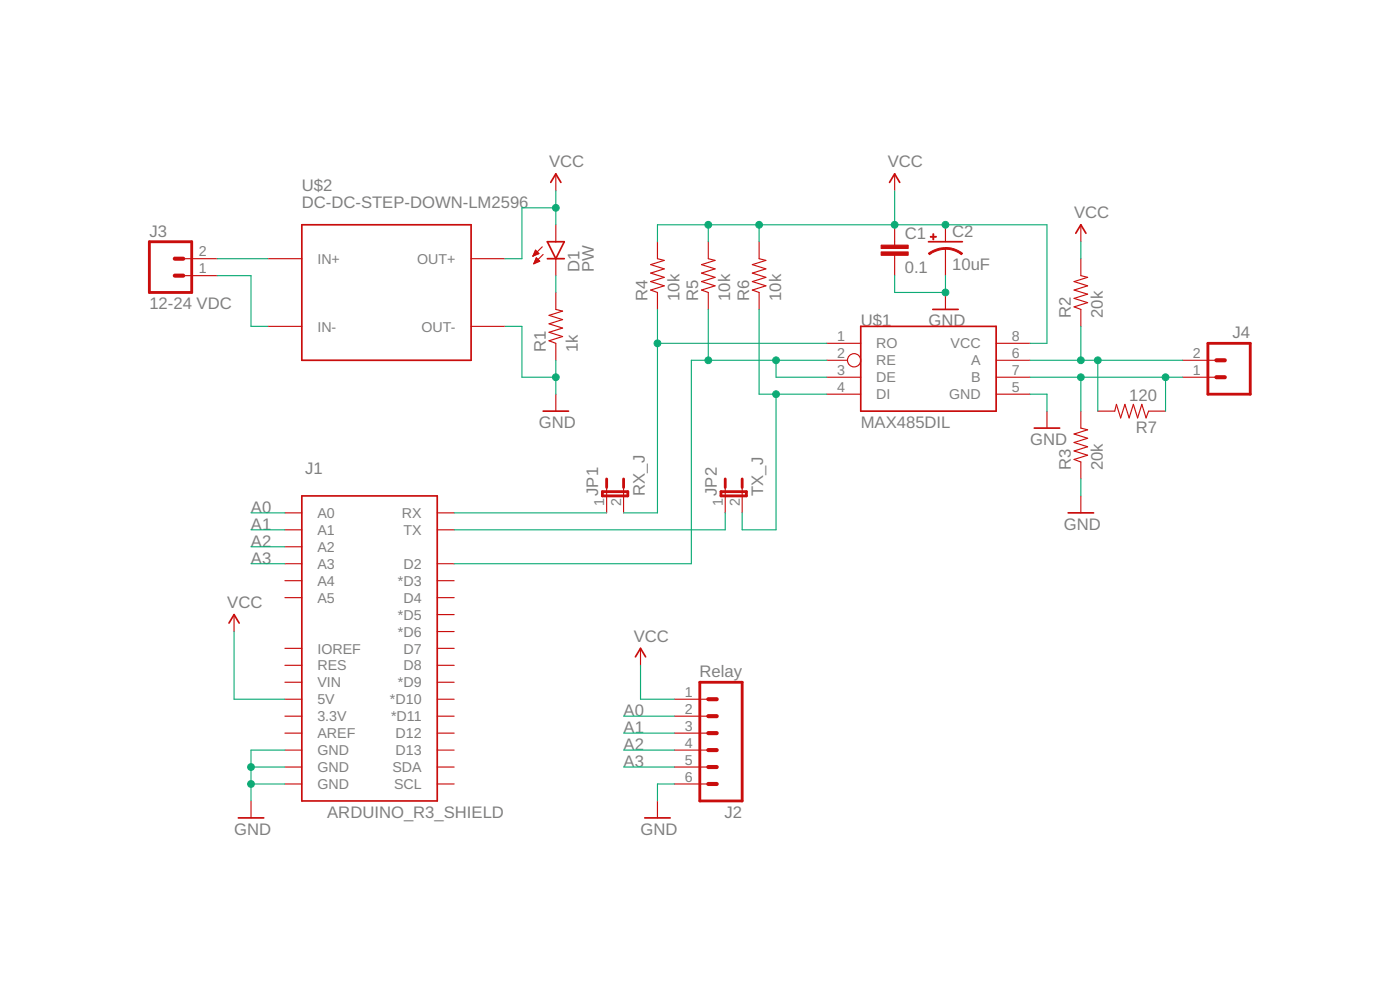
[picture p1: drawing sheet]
<svg xmlns="http://www.w3.org/2000/svg" width="210mm" height="148mm" viewBox="0 0 210 148" stroke-linecap="round" stroke-linejoin="round" font-family="sans-serif">
<g fill="none" stroke="#c90d0c" stroke-width=".25">
<path d="M45.3 33.7h25.3v20.3h-25.3zM82.1 36.2h2.5l-1.3 2.6zM82.1 38.8h2.5M82.6 27.3l.7-1.2 .8 1.2M133.4 27.3l.7-1.2 .8 1.2M139.2 36.2h5.1M161.3 34.9l.8-1.2 .7 1.2M129.1 48.9h20.3v12.7h-20.3zM139.8 46.4h3.9M45.3 74.3h20.3v45.7h-20.3zM81.4 61.6h3.8M155.1 64.1h3.8"/>
<path d="M160.1 76.8h3.9M34.3 93.3l.8-1.2 .8 1.2M95.3 98.4l.7-1.3 .8 1.3M35.7 122.5h3.8M96.7 122.5h3.8"/>
</g>
<g fill="none" stroke="#c90d0c" stroke-width=".17">
<path d="M27.5 38.8h5.1M40.2 38.8h5.1M70.6 38.8h5.1M79.9 38.4h.1M80 38.2h.2M80 38.1h.5M80.1 38h.7M80.1 39.4h.1M80.1 37.9h.6M80.1 39.3h.4M80.2 37.8h.4M80.2 39.2h.6"/>
<path d="M80.2 37.6h.3M80.2 39.1h.7M80.3 39h.5M80.3 37.5h.1M80.3 38.8h.3M80.4 38.7h.1M80.4 38.6l.5 .5-.9 .4zM80.8 38l-.5-.5-.4 .9M80.8 38l-.9 .4M81.3 37l-1.4 1.4M81.4 38.1l-1.4 1.4M83.3 26.1v2.5"/>
<path d="M83.3 33.7v2.5M83.3 38.8v2.5M98.6 36.2v2.6l1 .2-2 .6 2 .7-2 .6 2 .7-2 .6 2 .6-2 .7 1 .3v2.6M106.2 36.2v2.6l1 .2-2 .6 2 .7-2 .6 2 .7-2 .6 2 .6-2 .7 1 .3v2.6M113.8 36.2v2.6l1 .2-2 .6 2 .7-2 .6 2 .7-2 .6 2 .6-2 .7 1 .3v2.6M134.1 26.1v2.5M134.1 33.7v3M134.1 38.2v3.1M141.8 33.7v2.5M141.8 37.2v4.1M162.1 38.8v2.5l1 .3-2.1 .6 2.1 .6-2.1 .7 2.1 .6-2.1 .6 2.1 .6-2.1 .7 1.1 .4v2.5M162.1 33.7v2.5"/>
<path d="M27.5 41.3h5.1M40.2 48.9h5.1M70.6 48.9h5.1M83.3 43.8v2.6l1 .2-2 .6 2 .7-2 .6 2 .6-2 .7 2 .6-2 .7 1 .3v2.6M83.3 59.1v2.5M124 51.4h5.1M124 54h3.1M124 56.5h5.1M124 59.1h5.1M141.8 43.8v2.6M149.4 51.4h5M149.4 54h5"/>
<path d="M149.4 56.5h5M149.4 59.1h5M177.3 54h5.1M177.3 56.5h5.1M42.7 76.8h2.6M42.7 79.4h2.6M65.6 76.8h2.5M65.6 79.4h2.5M91 73v3.8M93.5 73v3.8M108.7 73v3.8M111.3 73v3.8"/>
<path d="M157 61.6v2.5M162.1 61.6v2.5l1 .3-2.1 .6 2.1 .7-2.1 .6 2.1 .6-2.1 .7 2.1 .6-2.1 .6 1.1 .4v2.6M162.1 74.3v2.5M164.6 61.6h2.5l.3-1 .6 2 .7-2 .6 2 .6-2 .7 2 .6-2 .6 2 .4-1h2.6M35.1 92.1v2.5M42.7 84.5h2.6M42.7 87h2.6M42.7 89.5h2.6M42.7 97.1h2.6M42.7 99.7h2.6M42.7 81.9h2.6M65.6 84.5h2.5"/>
<path d="M65.6 87h2.5M65.6 89.5h2.5M65.6 92.1h2.5M65.6 94.6h2.5M65.6 97.1h2.5M65.6 99.7h2.5M96 97.1v2.6M37.6 120v2.5M42.7 102.2h2.6M42.7 104.8h2.6M42.7 107.3h2.6M42.7 109.8h2.6"/>
<path d="M42.7 112.4h2.6M42.7 114.9h2.6M42.7 117.5h2.6M65.6 102.2h2.5M65.6 104.8h2.5M65.6 107.3h2.5M65.6 109.8h2.5M65.6 112.4h2.5M65.6 114.9h2.5M65.6 117.5h2.5M98.6 120v2.5M101.1 104.8h5.1"/>
<path d="M101.1 107.3h5.1M101.1 109.8h5.1M101.1 112.4h5.1M101.1 114.9h5.1M101.1 117.5h5.1"/>
<circle cx="128.1" cy="54" r=".99"/>
</g>
<path d="M22.4 36.2h6.3v7.6h-6.3zM181.1 51.4h6.4v7.7h-6.4zM90.3 73.7h3.8v.6h-3.8zM91 71.8v1.2M93.5 71.8v1.2M108.1 73.7h3.8v.6h-3.8zM108.7 71.8v1.2M111.3 71.8v1.2M104.9 102.2h6.4v17.8h-6.4z" fill="none" stroke="#c90d0c" stroke-width=".42"/>
<path d="M26.2 38.8h1.3M26.2 41.3h1.3M182.4 54h1.2M182.4 56.5h1.2M106.2 109.8h1.3M106.2 107.3h1.3M106.2 104.8h1.3M106.2 114.9h1.3M106.2 112.4h1.3M106.2 117.5h1.3" fill="none" stroke="#c90d0c" stroke-width=".61"/>
<g fill="#c90d0c" stroke="#c90d0c" stroke-width=".15">
<path d="M132.1 37.7h4.1v.5h-4.1z"/>
<path d="M132.1 36.7h4.1v.5h-4.1z"/>
<path d="M139.5 35.4h.9v.1h-.9z"/>
<path d="M139.9 35h.1v.9h-.1z"/>
</g>
<g fill="#c90d0c" stroke="#c90d0c" stroke-width=".15">
<path d="M141.8 37.1a4 4 0 0 1 2.5 .9l-.2 .2a3.8 3.8 0 0 0-2.3-.9z" fill-rule="evenodd"/>
<path d="M139.2 38l.2-.2a4.2 4.2 0 0 1 2.4-.7v.3a3.9 3.9 0 0 0-2.4 .8z" fill-rule="evenodd"/>
</g>
<g fill="none" stroke="#0dab76" stroke-width=".17">
<path d="M32.6 38.8h7.6M83.3 31.1h-5v7.7h-2.6M83.3 28.6v5.1M98.6 36.2v-2.5h58.4v17.7h-2.6M106.2 33.7v2.5M113.8 33.7v2.5M134.1 28.6v5.1M162.1 36.2v2.6M32.6 41.3h5v7.6h2.6M75.7 48.9h2.6v7.6h5M83.3 41.3v2.5M83.3 54v5.1"/>
<path d="M98.6 46.4v30.4h-5.1M98.6 51.4h25.4M106.2 46.4v7.6M113.8 46.4v12.7h10.2M116.4 54v2.5h7.6M116.4 59.1v20.3h-5.1v-2.6M124 54h-20.3v30.5h-35.6M134.1 41.3v2.5h7.7v-2.5M154.4 54h22.9M154.4 56.5h22.9M154.4 59.1h2.6v2.5M162.1 48.9v5.1"/>
<path d="M162.1 56.5v5.1M164.6 54v7.6M174.8 56.5v5.1M37.6 76.8h5.1M37.6 79.4h5.1M68.1 76.8h22.9M108.7 76.8v2.6h-40.6M162.1 71.8v2.5M35.1 94.6v10.2h7.6M37.6 84.5h5.1M37.6 81.9h5.1M96 99.7v5.1h5.1"/>
<path d="M37.6 117.5h5.1M37.6 114.9h5.1M42.7 112.4h-5.1v7.6M93.5 112.4h7.6M93.5 114.9h7.6M93.5 109.8h7.6M93.5 107.3h7.6M101.1 117.5h-2.5v2.5"/>
</g>
<g fill="#0dab76" stroke="#0dab76" stroke-width=".15">
<circle cx="162.1" cy="54" r=".51"/>
<circle cx="164.6" cy="54" r=".51"/>
<circle cx="162.1" cy="56.5" r=".51"/>
<circle cx="174.8" cy="56.5" r=".51"/>
<circle cx="83.3" cy="31.1" r=".51"/>
<circle cx="106.2" cy="33.7" r=".51"/>
<circle cx="113.8" cy="33.7" r=".51"/>
<circle cx="134.1" cy="33.7" r=".51"/>
<circle cx="141.8" cy="33.7" r=".51"/>
<circle cx="83.3" cy="56.5" r=".51"/>
<circle cx="37.6" cy="117.5" r=".51"/>
<circle cx="37.6" cy="114.9" r=".51"/>
<circle cx="141.8" cy="43.8" r=".51"/>
<circle cx="98.6" cy="51.4" r=".51"/>
<circle cx="116.4" cy="59.1" r=".51"/>
<circle cx="116.4" cy="54" r=".51"/>
<circle cx="106.2" cy="54" r=".51"/>
</g>
<g font-size="2.5" fill="#808080">
<text x="45.2" y="28.6">U$2</text>
<text x="82.3" y="25">VCC</text>
<text x="133.1" y="25">VCC</text>
<text x="22.4" y="35.4">J3</text>
<text x="45.2" y="31.1">DC-DC-STEP-DOWN-LM2596</text>
<text x="135.6" y="35.8">C1</text>
<text x="142.8" y="35.6">C2</text>
<text x="161" y="32.7">VCC</text>
<text x="86.9" y="40.8" transform="rotate(-90 86.9 40.8)">D1</text>
<text x="89.1" y="40.8" transform="rotate(-90 89.1 40.8)">PW</text>
<text x="135.6" y="40.9">0.1</text>
<text x="142.8" y="40.4">10uF</text>
<text x="22.4" y="46.4">12-24 VDC</text>
<text x="97.1" y="45.1" transform="rotate(-90 97.1 45.1)">R4</text>
<text x="101.9" y="45.1" transform="rotate(-90 101.9 45.1)">10k</text>
<text x="104.7" y="45.1" transform="rotate(-90 104.7 45.1)">R5</text>
<text x="109.5" y="45.1" transform="rotate(-90 109.5 45.1)">10k</text>
<text x="112.3" y="45.1" transform="rotate(-90 112.3 45.1)">R6</text>
<text x="117.1" y="45.1" transform="rotate(-90 117.1 45.1)">10k</text>
<text x="160.6" y="47.6" transform="rotate(-90 160.6 47.6)">R2</text>
<text x="165.4" y="47.6" transform="rotate(-90 165.4 47.6)">20k</text>
<text x="81.8" y="52.7" transform="rotate(-90 81.8 52.7)">R1</text>
<text x="86.6" y="52.7" transform="rotate(-90 86.6 52.7)">1k</text>
<text x="129" y="48.9">U$1</text>
<text x="139.2" y="48.9">GND</text>
<text x="184.8" y="50.7">J4</text>
<text x="80.8" y="64.1">GND</text>
<text x="129" y="64.1">MAX485DIL</text>
<text x="169.3" y="60.1">120</text>
<text x="170.3" y="64.9">R7</text>
<text x="45.8" y="71">J1</text>
<text x="154.4" y="66.7">GND</text>
<text x="160.6" y="70.5" transform="rotate(-90 160.6 70.5)">R3</text>
<text x="165.4" y="70.5" transform="rotate(-90 165.4 70.5)">20k</text>
<text x="37.6" y="76.8">A0</text>
<text x="89.7" y="74.3" transform="rotate(-90 89.7 74.3)">JP1</text>
<text x="96.7" y="74.3" transform="rotate(-90 96.7 74.3)">RX_J</text>
<text x="107.5" y="74.3" transform="rotate(-90 107.5 74.3)">JP2</text>
<text x="114.4" y="74.3" transform="rotate(-90 114.4 74.3)">TX_J</text>
<text x="37.6" y="81.9">A2</text>
<text x="37.6" y="79.4">A1</text>
<text x="159.5" y="79.4">GND</text>
<text x="37.6" y="84.4">A3</text>
<text x="34.1" y="91.1">VCC</text>
<text x="95" y="96.1">VCC</text>
<text x="104.9" y="101.5">Relay</text>
<text x="93.5" y="107.3">A0</text>
<text x="93.5" y="112.4">A2</text>
<text x="93.5" y="109.8">A1</text>
<text x="93.5" y="114.9">A3</text>
<text x="35.1" y="125.1">GND</text>
<text x="49.1" y="122.5">ARDUINO_R3_SHIELD</text>
<text x="96" y="125.1">GND</text>
<text x="108.6" y="122.5">J2</text>
</g>
<g font-size="2.1" fill="#808080">
<text x="29.8" y="40.9">1</text>
<text x="29.8" y="38.4">2</text>
<text x="47.6" y="39.5">IN+</text>
<text x="62.5" y="39.5">OUT+</text>
<text x="47.6" y="49.7">IN-</text>
<text x="63.2" y="49.7">OUT-</text>
<text x="125.5" y="51.1">1</text>
<text x="125.5" y="53.6">2</text>
<text x="131.4" y="52.2">RO</text>
<text x="142.5" y="52.2">VCC</text>
<text x="151.7" y="53.6">6</text>
<text x="151.7" y="51.1">8</text>
<text x="178.9" y="53.6">2</text>
<text x="125.5" y="56.2">3</text>
<text x="125.5" y="58.7">4</text>
<text x="131.4" y="54.7">RE</text>
<text x="131.4" y="57.3">DE</text>
<text x="131.4" y="59.8">DI</text>
<text x="142.3" y="59.8">GND</text>
<text x="145.6" y="54.7">A</text>
<text x="145.6" y="57.3">B</text>
<text x="151.7" y="58.7">5</text>
<text x="151.7" y="56.2">7</text>
<text x="178.9" y="56.2">1</text>
<text x="47.6" y="77.6">A0</text>
<text x="60.3" y="77.6">RX</text>
<text x="90.6" y="75.8" transform="rotate(-90 90.6 75.8)">1</text>
<text x="93.1" y="75.8" transform="rotate(-90 93.1 75.8)">2</text>
<text x="108.4" y="75.8" transform="rotate(-90 108.4 75.8)">1</text>
<text x="110.9" y="75.8" transform="rotate(-90 110.9 75.8)">2</text>
<text x="47.6" y="80.1">A1</text>
<text x="47.6" y="82.7">A2</text>
<text x="60.5" y="80.1">TX</text>
<text x="47.6" y="85.2">A3</text>
<text x="47.6" y="87.7">A4</text>
<text x="59.7" y="87.8">*D3</text>
<text x="60.5" y="85.2">D2</text>
<text x="47.6" y="90.3">A5</text>
<text x="59.7" y="92.8">*D5</text>
<text x="59.7" y="95.4">*D6</text>
<text x="60.5" y="90.3">D4</text>
<text x="47.6" y="100.4">RES</text>
<text x="47.6" y="97.9">IOREF</text>
<text x="60.5" y="97.9">D7</text>
<text x="60.5" y="100.4">D8</text>
<text x="47.6" y="103">VIN</text>
<text x="47.6" y="105.5">5V</text>
<text x="58.5" y="105.5">*D10</text>
<text x="59.7" y="103">*D9</text>
<text x="102.7" y="104.4">1</text>
<text x="102.7" y="106.9">2</text>
<text x="47.6" y="110.6">AREF</text>
<text x="47.6" y="113.1">GND</text>
<text x="47.6" y="108.1">3.3V</text>
<text x="58.6" y="108.1">*D11</text>
<text x="59.3" y="110.6">D12</text>
<text x="59.3" y="113.1">D13</text>
<text x="102.7" y="109.5">3</text>
<text x="102.7" y="112">4</text>
<text x="47.6" y="115.7">GND</text>
<text x="47.6" y="118.2">GND</text>
<text x="58.8" y="115.7">SDA</text>
<text x="59.1" y="118.2">SCL</text>
<text x="102.7" y="114.6">5</text>
<text x="102.7" y="117.1">6</text>
</g>
</svg>
